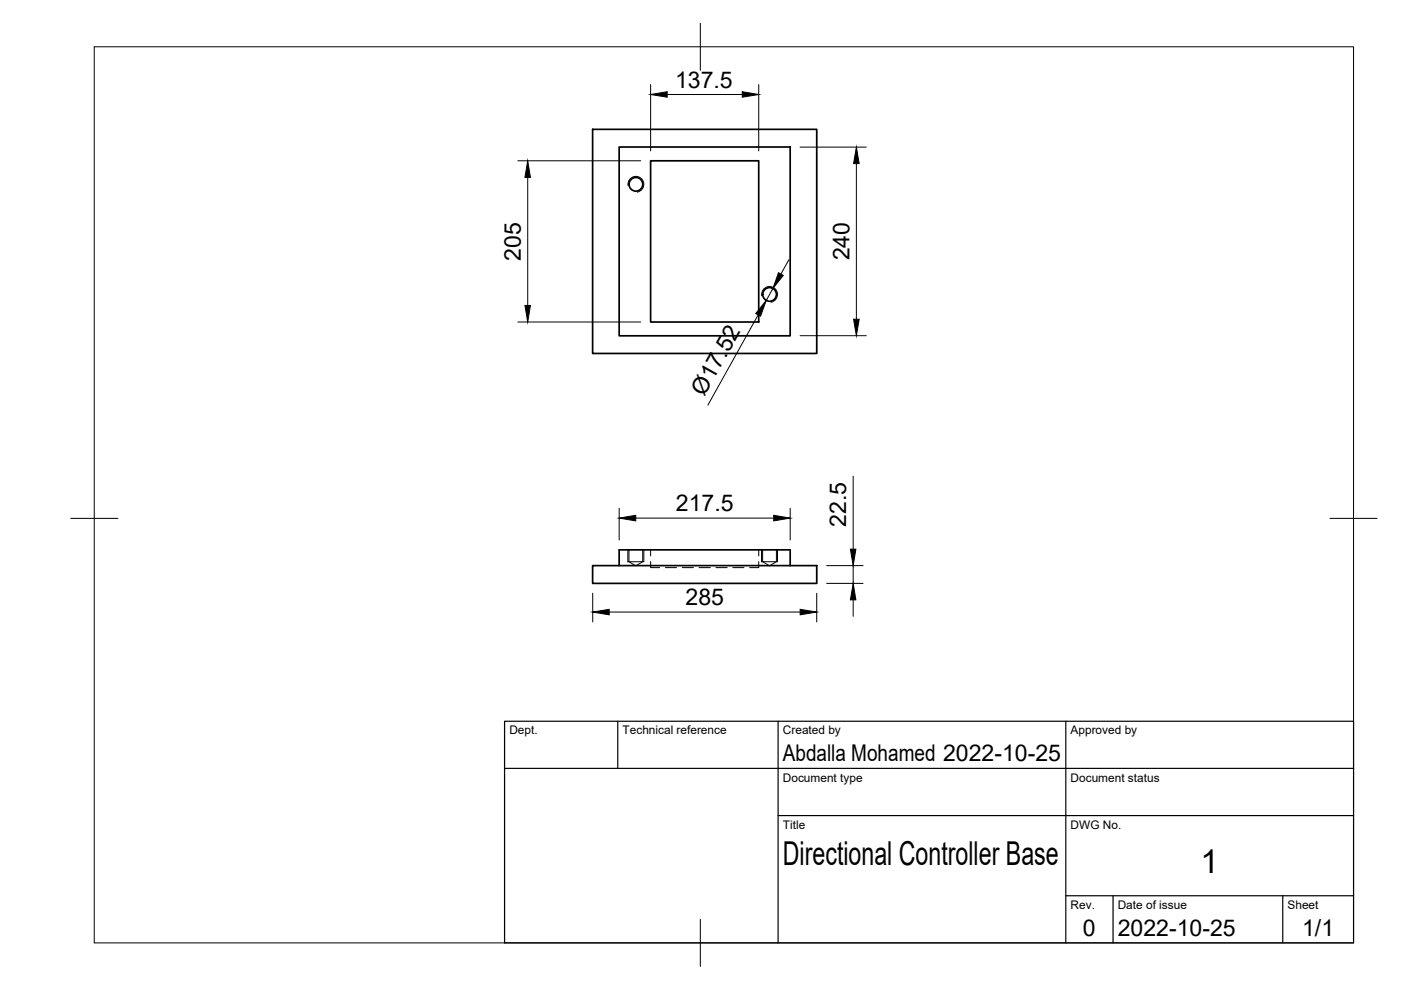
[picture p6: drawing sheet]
<svg xmlns="http://www.w3.org/2000/svg" width="297mm" height="210mm" viewBox="0 0 297 210" stroke-linecap="round" stroke-linejoin="round" font-family="sans-serif">
<!-- layer: Visible -->
<g fill="none" stroke="#000" stroke-width=".36">
<path d="M125.6 27.4h47.6v47.5h-47.6zM131.3 31.2h36.2v40h-36.2zM137.9 34.1h23v34.2h-23zM125.6 119.9h47.6v3.8h-47.6zM131.3 119.9v-3.3h36.2v3.3"/>
<circle cx="134.8" cy="39.1" r="1.45"/>
<circle cx="163.2" cy="62.4" r="1.45"/>
</g>
<!-- layer: Hidden -->
<g fill="none" stroke="#000" stroke-width=".21">
<path d="M133.1 119.1h3.4M133.3 116.6v2.5l1.5 .9 1.5-.9v-2.5M137.9 119.1v1.2h2M137.9 116.6v1.3M160.9 119.1v1.2h-2M160.9 116.6v1.3M161.5 119.1h3.3M161.7 116.6v2.5l1.5 .9 1.4-.9v-2.5M141.1 120.3h2.3M144.6 120.3h2.4M148.2 120.3h2.4M151.8 120.3h2.4"/>
<path d="M155.4 120.3h2.3"/>
</g>
<!-- layer: Hidden Narrow -->
<path d="M133.1 116.6v2.5M136.5 116.6v2.5M161.5 116.6v2.5M164.8 116.6v2.5" fill="none" stroke="#000" stroke-width=".21"/>
<!-- layer: Visible Narrow -->
<path d="M133.2 39.4a1.68 1.68 0 0 1 1.3-2 1.68 1.68 0 0 1 2 1.4 1.68 1.68 0 0 1-1.4 1.9M161.5 62.7a1.68 1.68 0 0 1 1.4-1.9 1.68 1.68 0 0 1 1.9 1.3 1.68 1.68 0 0 1-1.3 2" fill="none" stroke="#000" stroke-width=".21"/>
<!-- layer: BORDER -->
<path d="M20 9.9h267v190h-267zM148.5 4.9v10M15 109.9h10M282 109.9h10M148.5 194.9v10" fill="none" stroke="#000" stroke-width=".21"/>
<!-- layer: TITLEBLOCK -->
<path d="M107 152.9h180v47h-180zM131 152.9v10M165 152.9v47M226 152.9v47M107 162.9h180M165 172.9h122M226 189.9h61M236 189.9v10M272 189.9v10" fill="none" stroke="#000" stroke-width=".25"/>
<!-- layer: FD_Dimensions -->
<g fill="none" stroke="#000" stroke-width=".21">
<path d="M137.9 17.9v14.1M160.9 17.9v14.1M109.8 34.1h26M111.9 37.6v27.2M141.5 20h15.9M169.6 31.2h14.1M181.6 34.7v33M167.3 55l-1.7 3.1M109.8 68.3h26M160.7 66.8l-10.6 19.1M163.9 61.2l-1.4 2.5M169.6 71.2h14.1"/>
<path d="M131.3 107.8v6.7M134.8 109.8h29.2M167.5 107.8v6.7M175.3 119.9h7.7M180.9 101v15.4M180.9 119.9v3.8M125.7 125.8v6.1M129.2 129.8h40.5M173.2 125.8v6.1M175.3 123.7h7.7M180.9 127.2v3.5"/>
</g>
<g fill="#000" stroke="#000" stroke-width=".21">
<path d="M137.9 20l3.6-.6v1.2zM157.4 19.4l3.5 .6-3.5 .6zM111.9 34.1l.6 3.5h-1.2zM181.6 31.2l.6 3.5h-1.2zM165.1 57.8l1 .6-2.2 2.8zM111.3 64.8h1.2l-.6 3.5zM162.5 63.7l-1.3 3.3-1-.5zM181 67.7h1.2l-.6 3.5zM131.3 109.8l3.5-.5v1.1zM164 109.3l3.5 .5-3.5 .6zM180.3 116.4h1.2l-.6 3.5zM125.7 129.8l3.5-.6v1.2z"/>
<path d="M169.7 129.2l3.5 .6-3.5 .6zM180.9 123.7l.6 3.5h-1.2z"/>
</g>
<g font-size="7">
<text x="166" y="183.4">Directional Controller Base</text>
<text x="254.5" y="185.2">1</text>
</g>
<g font-size="4.9">
<text x="143.1" y="18.6">137.5</text>
<text x="110.4" y="55.2" transform="rotate(-90 110.4 55.2)">205</text>
<text x="180.1" y="55.2" transform="rotate(-90 180.1 55.2)">240</text>
<text x="149.3" y="84.1" transform="rotate(-61 149.3 84.1)">Ø17.52</text>
<text x="143.3" y="108.4">217.5</text>
<text x="179.4" y="111.7" transform="rotate(-90 179.4 111.7)">22.5</text>
<text x="145.4" y="128.3">285</text>
<text x="166" y="161.4">Abdalla Mohamed 2022-10-25</text>
<text x="229.6" y="198.6">0</text>
<text x="237" y="198.4">2022-10-25</text>
<text x="276.1" y="198.6">1/1</text>
</g>
<g font-size="2.5">
<text x="108" y="155.7">Dept.</text>
<text x="132" y="155.7">Technical reference</text>
<text x="166" y="155.7">Created by</text>
<text x="227" y="155.7">Approved by</text>
<text x="166" y="165.7">Document type</text>
<text x="227" y="165.7">Document status</text>
<text x="166" y="175.7">Title</text>
<text x="227" y="175.7">DWG No.</text>
<text x="227" y="192.7">Rev.</text>
<text x="237" y="192.7">Date of issue</text>
<text x="273" y="192.7">Sheet</text>
</g>
</svg>
